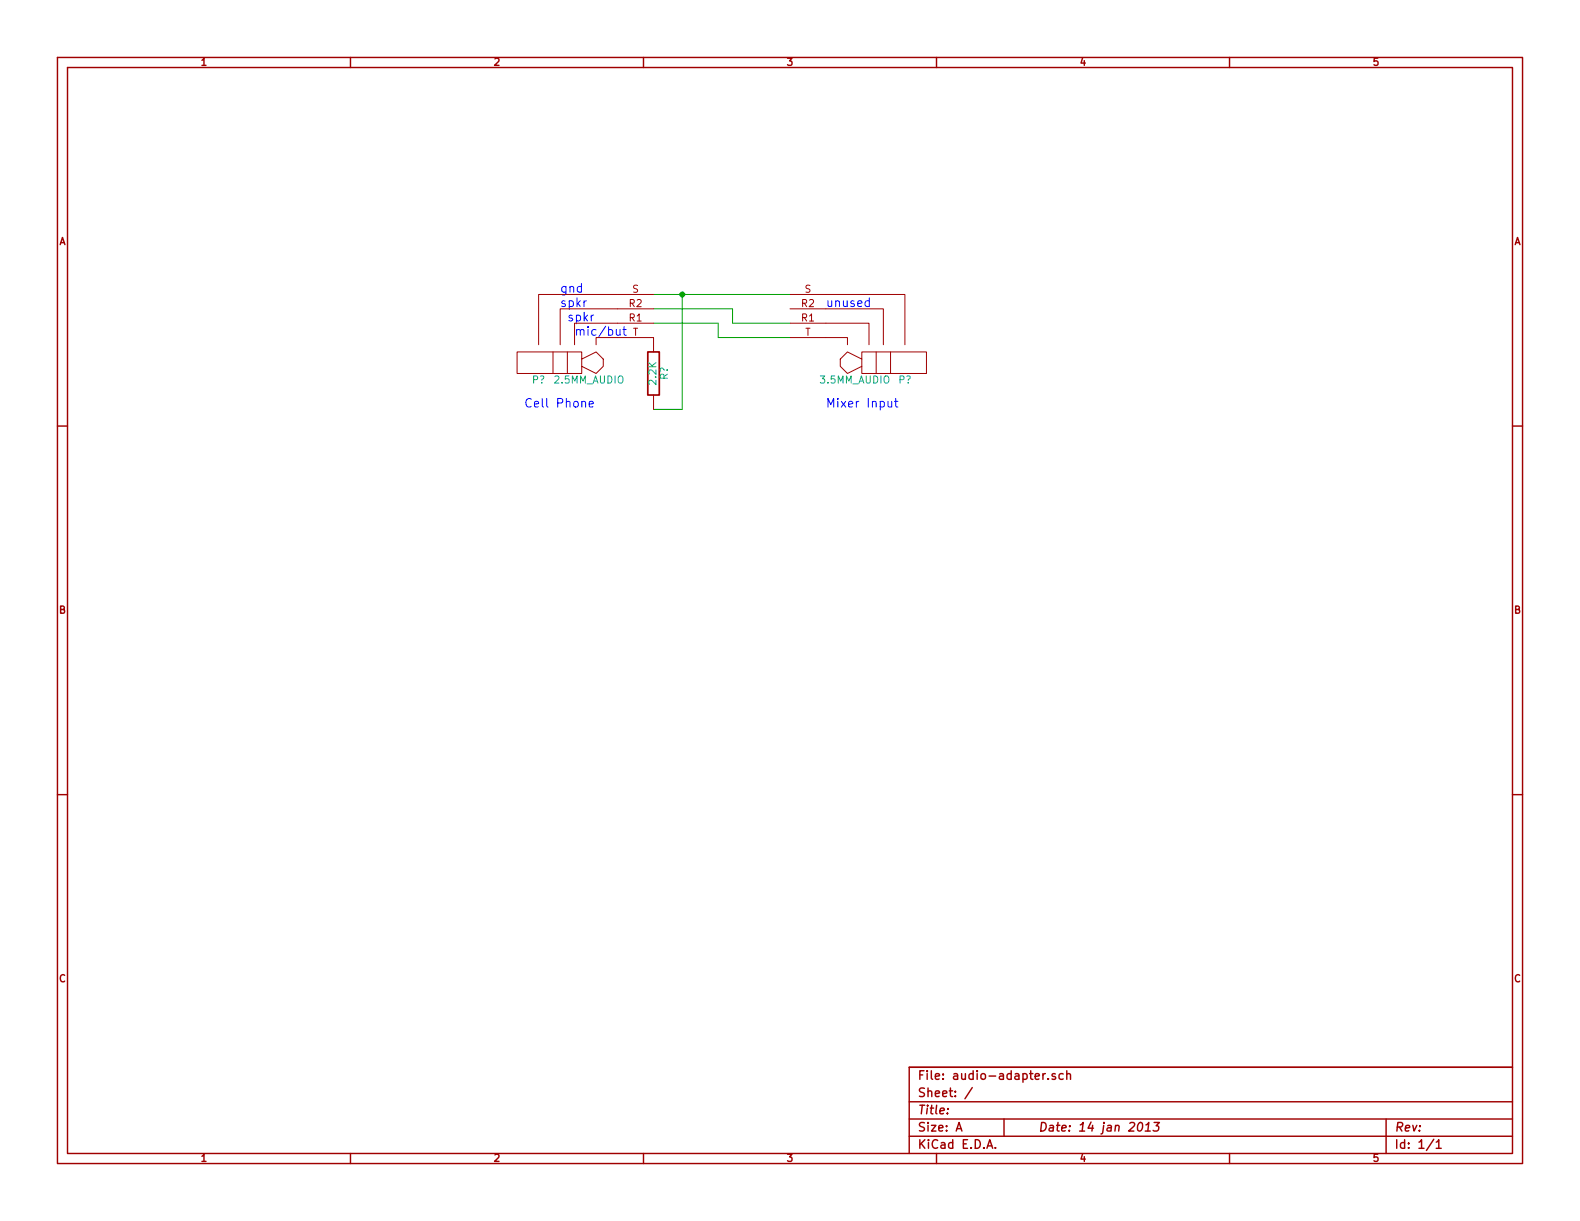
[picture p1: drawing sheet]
EESchema Schematic File Version 2  date Fri 18 Jan 2013 02:37:44 PM EST
LIBS:audio-adapter
LIBS:bec
LIBS:power
LIBS:device
LIBS:transistors
LIBS:conn
LIBS:linear
LIBS:regul
LIBS:74xx
LIBS:cmos4000
LIBS:adc-dac
LIBS:memory
LIBS:xilinx
LIBS:special
LIBS:microcontrollers
LIBS:dsp
LIBS:microchip
LIBS:analog_switches
LIBS:motorola
LIBS:texas
LIBS:intel
LIBS:audio
LIBS:interface
LIBS:digital-audio
LIBS:philips
LIBS:display
LIBS:cypress
LIBS:siliconi
LIBS:opto
LIBS:atmel
LIBS:contrib
LIBS:valves
LIBS:audio-adapter-cache
EELAYER 25  0
EELAYER END
$Descr A 11000 8500
encoding utf-8
Sheet 1 1
Title ""
Date "14 jan 2013"
Rev ""
Comp ""
Comment1 ""
Comment2 ""
Comment3 ""
Comment4 ""
$EndDescr
Connection ~ 4750 2050
Wire Wire Line
	4750 2050 4750 2850
Wire Wire Line
	4750 2850 4550 2850
Wire Wire Line
	4550 2050 5500 2050
Wire Wire Line
	4550 2150 5100 2150
Wire Wire Line
	5100 2150 5100 2250
Wire Wire Line
	5100 2250 5500 2250
Wire Wire Line
	4550 2250 5000 2250
Wire Wire Line
	5000 2250 5000 2350
Wire Wire Line
	5000 2350 5500 2350
$Comp
L R R?
U 1 1
P 4550 2600
F 0 "R?" V 4630 2600 50  0000 C CNN
F 1 "2.2K" V 4550 2600 50  0000 C CNN
	1    4550 2600
	1    0    0    -1  
$EndComp
Text Notes 5750 2150 0    60   ~ 0
unused\n
Text Notes 4000 2350 0    60   ~ 0
mic/but
Text Notes 3950 2250 0    60   ~ 0
spkr\n
Text Notes 3900 2050 0    60   ~ 0
gnd
Text Notes 3900 2150 0    60   ~ 0
spkr
Text Notes 5750 2850 0    60   ~ 0
Mixer Input
Text Notes 3650 2850 0    60   ~ 0
Cell Phone
$Comp
L 3.5MM_AUDIO P?
U 1 1
P 5850 2500
F 0 "P?" H 6300 2350 50  0000 C CNN
F 1 "3.5MM_AUDIO" H 5950 2350 50  0000 C CNN
	1    5850 2500
	1    0    0    -1  
$EndComp
$Comp
L 2.5MM_AUDIO P?
U 1 1
P 4200 2500
F 0 "P?" H 4650 2350 50  0000 C CNN
F 1 "2.5MM_AUDIO" H 4300 2350 50  0000 C CNN
	1    4200 2500
	-1   0    0    -1  
$EndComp
$EndSCHEMATC
